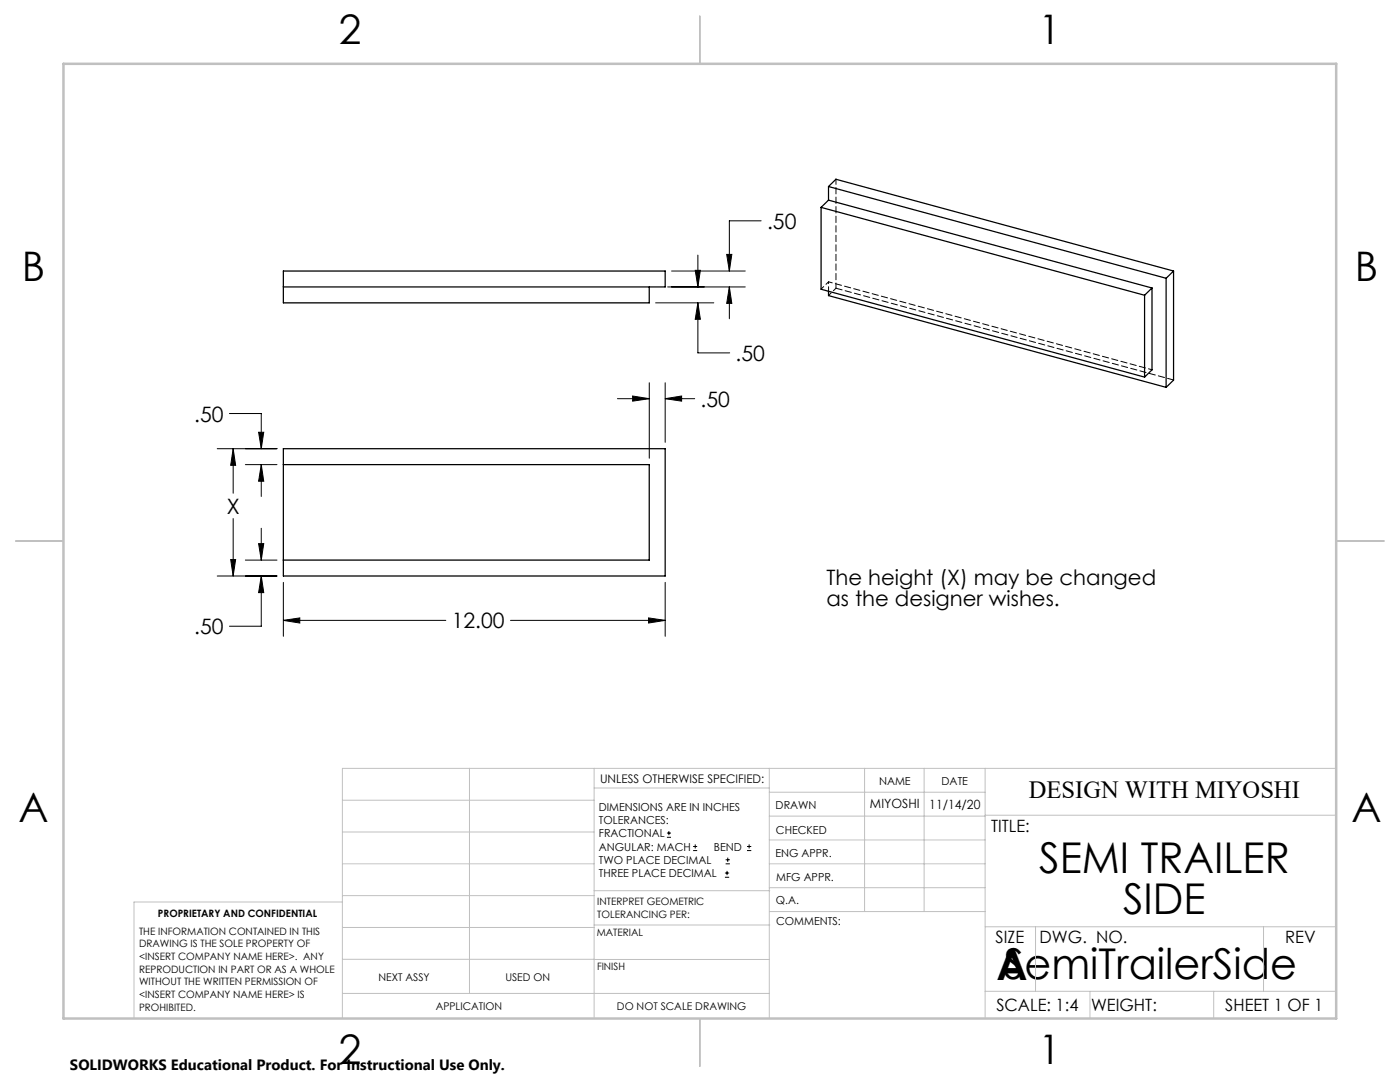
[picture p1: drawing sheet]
<svg xmlns="http://www.w3.org/2000/svg" width="279mm" height="216mm" viewBox="0 0 279 216" stroke-linecap="round" stroke-linejoin="round" font-family="sans-serif">
<g fill="none" stroke="#000" stroke-width=".2">
<path d="M133.2 57.3h15.5M134 54.1h14.7M138.7 53.9h1.1l-.5 3.4zM139.3 50.9v6.4M145 50.8h1l-.4 3.3zM145.6 57.3v6.3M145.6 57.3l.4 3.2h-1zM151.9 44.1h-6.3v10M123.2 79.6h6.4M126.3 79l3.3 .6-3.3 .4zM129.6 76.4v15M130.8 60.4h11.7"/>
<path d="M132.8 79.6l3.2-.6v1zM132.8 76.4v11.9M132.8 79.6h5.8M139.3 60.4l.5 3.3h-1.1zM139.3 60.4v10h6.3M43.4 89.5h11.9M45.8 82.5h6.3v7M46.5 89.5l.5 3.4h-1zM46.5 89.5v8.9M49 92.7h6.3M51.6 86.3h1l-.5 3.2zM52.1 92.7l.5 3.3h-1z"/>
<path d="M52.1 92.7v6.4M43.4 114.9h11.9M46 111.7h1l-.5 3.2zM46.5 103.5v11.4M49 111.8h6.3M51.6 108.5h1l-.5 3.3zM52.1 114.9l.5 3.4h-1zM52.1 105.4v6.4M52.1 114.9v10.1h-6.3M56.6 116.2v10.8M132.8 116.2v10.8M56.6 123.8l3.2-.5v1z"/>
<path d="M56.6 123.8h32.4M101.9 123.8h30.9M129.4 123.3l3.4 .5-3.4 .5zM133.1 167.1h.8M133.1 166.2h.8M133.5 165.8v.9M138.3 169.7h.8M138.3 168.9h.8M138.7 168.5v.8M144.7 175h.8M144.7 174.2h.8M144.8 172.4h.9"/>
<path d="M144.8 171.6h.9M145.1 173.8v.8M145.2 171.1v.9M149.1 169.7h.8M149.1 168.9h.8M149.5 168.5v.8"/>
</g>
<g fill="none" stroke="#c0c0c0" stroke-width=".2">
<path d="M68.3 159.7h50.3M93.7 153.3v44.9M118.6 153.3v49.9M118.6 157.2h34.9M153.5 153.3v49.9M153.5 158.1h43.1M172.5 153.3v28.6M184.4 153.3v28.6M196.6 153.3v49.9M266.7 153.3h-198.4v49.9M68.3 178.7h50.3M68.3 172.4h50.3"/>
<path d="M68.3 166h50.3M68.3 180h-41.6v23.2M118.6 177.7h35M153.5 167.6h43.1M153.5 162.8h43.1M153.5 172.4h43.1M153.5 177.1h43.1M196.6 162.7h70.1M68.3 198.2h85.2M68.3 191.4l85.2 .1M68.3 185.1h50.3M118.6 184.6h35"/>
<path d="M153.6 181.9h43M196.6 197.8h70.1M196.6 184.9h70.1M206.7 184.9v12.9M217.5 197.8v5.4M242.2 197.8v5.4M252.2 184.9v12.9"/>
</g>
<path d="M139.7 3.2v9.5M3.1 107.9h9.6M266.7 107.9h9.5M139.7 203.2v9.6" fill="none" stroke="#c0c0c0" stroke-width=".25"/>
<path d="M12.7 12.7h254v190.5h-254z" fill="none" stroke="#c0c0c0" stroke-width=".5"/>
<path d="M46.5 89.5l.5 3.4h-1zM46 111.7h1l-.5 3.2zM56.6 123.8l3.2-.5v1zM129.4 123.3l3.4 .5-3.4 .5zM52.1 92.7l.5 3.3h-1zM51.6 86.3h1l-.5 3.2zM126.3 79l3.3 .6-3.3 .4zM132.8 79.6l3.2-.6v1zM51.6 108.5h1l-.5 3.3zM52.1 114.9l.5 3.4h-1zM145 50.8h1l-.4 3.3zM145.6 57.3l.4 3.2h-1zM138.7 53.9h1.1l-.5 3.4zM139.3 60.4l.5 3.3h-1.1z" fill="#000"/>
<g fill="none" stroke="#000" stroke-width=".25">
<path d="M165.3 37.2l67.4 18.3M165.3 37.2l1.5-1.4 67.4 18.3M165.3 37.2v2.7M165.3 39.9l64.6 17.6M165.3 39.9l-1.4 1.5M56.6 57.3h76.2v-3.2h-76.2v6.3h73v-3.1M163.9 41.4l64.5 17.5M163.9 41.4v16.3l64.5 17.5M165.3 58.1v.9l67.4 18.3M228.4 58.9v16.3M229.9 57.5v16.3l-1.5 1.4M229.9 57.5l-1.5 1.4"/>
<path d="M232.7 55.5v21.8M234.2 54.1v21.7l-1.5 1.5M234.2 54.1l-1.5 1.4M56.6 92.7h73v19.1h-73M56.6 89.5h76.2v25.4h-76.2z"/>
</g>
<path d="M165.4 56.2v1.9" fill="none" stroke="#000" stroke-width=".2" stroke-dasharray="1.3 .6" stroke-dashoffset=".9"/>
<path d="M165.4 56.2l64.5 17.6" fill="none" stroke="#000" stroke-width=".2" stroke-dasharray="1.3 .6" stroke-dashoffset=".5"/>
<path d="M166.8 57.5l67.4 18.3" fill="none" stroke="#000" stroke-width=".2" stroke-dasharray="1.3 .6"/>
<path d="M163.9 57.7l1.5-1.5M165.4 59l1.4-1.5" fill="none" stroke="#000" stroke-width=".2" stroke-dasharray="1.3 .6" stroke-dashoffset=".6"/>
<path d="M166.8 35.7v21.8" fill="none" stroke="#000" stroke-width=".2" stroke-dasharray="1.3 .6" stroke-dashoffset=".2"/>
<g font-size="8.5">
<text x="207.4" y="174.2">SEMI TRAILER</text>
<text x="224.2" y="182.3">SIDE</text>
<text x="198.9" y="195.5">A</text>
<text x="200.4" y="195.4">SemiTrailerSide</text>
</g>
<g font-size="8.1">
<text x="67.6" y="8.9">2</text>
<text x="207.3" y="8.9">1</text>
<text x="4.4" y="56.1">B</text>
<text x="270.4" y="56.1">B</text>
<text x="3.7" y="164.1">A</text>
<text x="269.7" y="164.1">A</text>
<text x="67.6" y="212.4">2</text>
<text x="207.3" y="212.4">1</text>
</g>
<text font-size="4.9" x="205.3" y="159.3">DESIGN WITH MIYOSHI</text>
<g font-size="4.2">
<text x="153.1" y="45.7">.50</text>
<text x="146.8" y="72">.50</text>
<text x="139.8" y="81.1">.50</text>
<text x="38.8" y="84.1">.50</text>
<text x="45.3" y="102.5">X</text>
<text x="164.9" y="116.6">The height (X) may be changed</text>
<text x="90.2" y="125.4">12.00</text>
<text x="164.9" y="120.8">as the designer wishes.</text>
<text x="38.8" y="126.5">.50</text>
</g>
<g font-size="3.4">
<text x="197.8" y="166">TITLE:</text>
<text x="198.7" y="188.1">SIZE</text>
<text x="207.5" y="188.1">DWG. NO.</text>
<text x="256.5" y="188.2">REV</text>
<text x="198.8" y="201.7">SCALE: 1:4</text>
<text x="217.7" y="201.8">WEIGHT:</text>
<text x="244.5" y="201.7">SHEET 1 OF 1</text>
</g>
<text font-size="3" x="14" y="213.5">SOLIDWORKS Educational Product. For Instructional Use Only.</text>
<g font-size="2.5">
<text x="173.6" y="161.3">MIYOSHI</text>
<text x="185.5" y="161.4">11/14/20</text>
</g>
<text font-size="2.4" x="119.8" y="156.2">UNLESS OTHERWISE SPECIFIED:</text>
<g font-size="2.2">
<text x="119.5" y="161.8">DIMENSIONS ARE IN INCHES</text>
<text x="154.8" y="161.4">DRAWN</text>
<text x="175.4" y="156.6">NAME</text>
<text x="187.9" y="156.7">DATE</text>
<text x="119.5" y="164.4">TOLERANCES:</text>
<text x="119.5" y="167.1">FRACTIONAL</text>
<text x="154.9" y="166.3">CHECKED</text>
<text x="119.5" y="169.7">ANGULAR: MACH</text>
<text x="119.5" y="172.4">TWO PLACE DECIMAL</text>
<text x="142.5" y="169.7">BEND</text>
<text x="154.8" y="171">ENG APPR.</text>
<text x="119.5" y="175">THREE PLACE DECIMAL</text>
<text x="154.9" y="175.7">MFG APPR.</text>
<text x="154.9" y="180.4">Q.A.</text>
<text x="154.9" y="184.6">COMMENTS:</text>
</g>
<g font-size="2.1">
<text x="75.5" y="195.7">NEXT ASSY</text>
<text x="100.9" y="195.7">USED ON</text>
<text x="86.9" y="201.5">APPLICATION</text>
<text x="123.1" y="201.6">DO NOT SCALE DRAWING</text>
</g>
<g font-size="2">
<text x="31.5" y="182.9">PROPRIETARY AND CONFIDENTIAL</text>
<text x="119.2" y="180.6">INTERPRET GEOMETRIC</text>
<text x="119.2" y="183.1">TOLERANCING PER:</text>
<text x="27.8" y="186.5">THE INFORMATION CONTAINED IN THIS</text>
<text x="27.8" y="189">DRAWING IS THE SOLE PROPERTY OF</text>
<text x="27.8" y="191.6">&lt;INSERT COMPANY NAME HERE&gt;. ANY</text>
<text x="119.1" y="186.7">MATERIAL</text>
<text x="27.8" y="194.1">REPRODUCTION IN PART OR AS A WHOLE</text>
<text x="27.8" y="196.6">WITHOUT THE WRITTEN PERMISSION OF</text>
<text x="119.1" y="193.5">FINISH</text>
<text x="27.8" y="199.1">&lt;INSERT COMPANY NAME HERE&gt; IS</text>
<text x="27.8" y="201.7">PROHIBITED.</text>
</g>
</svg>
